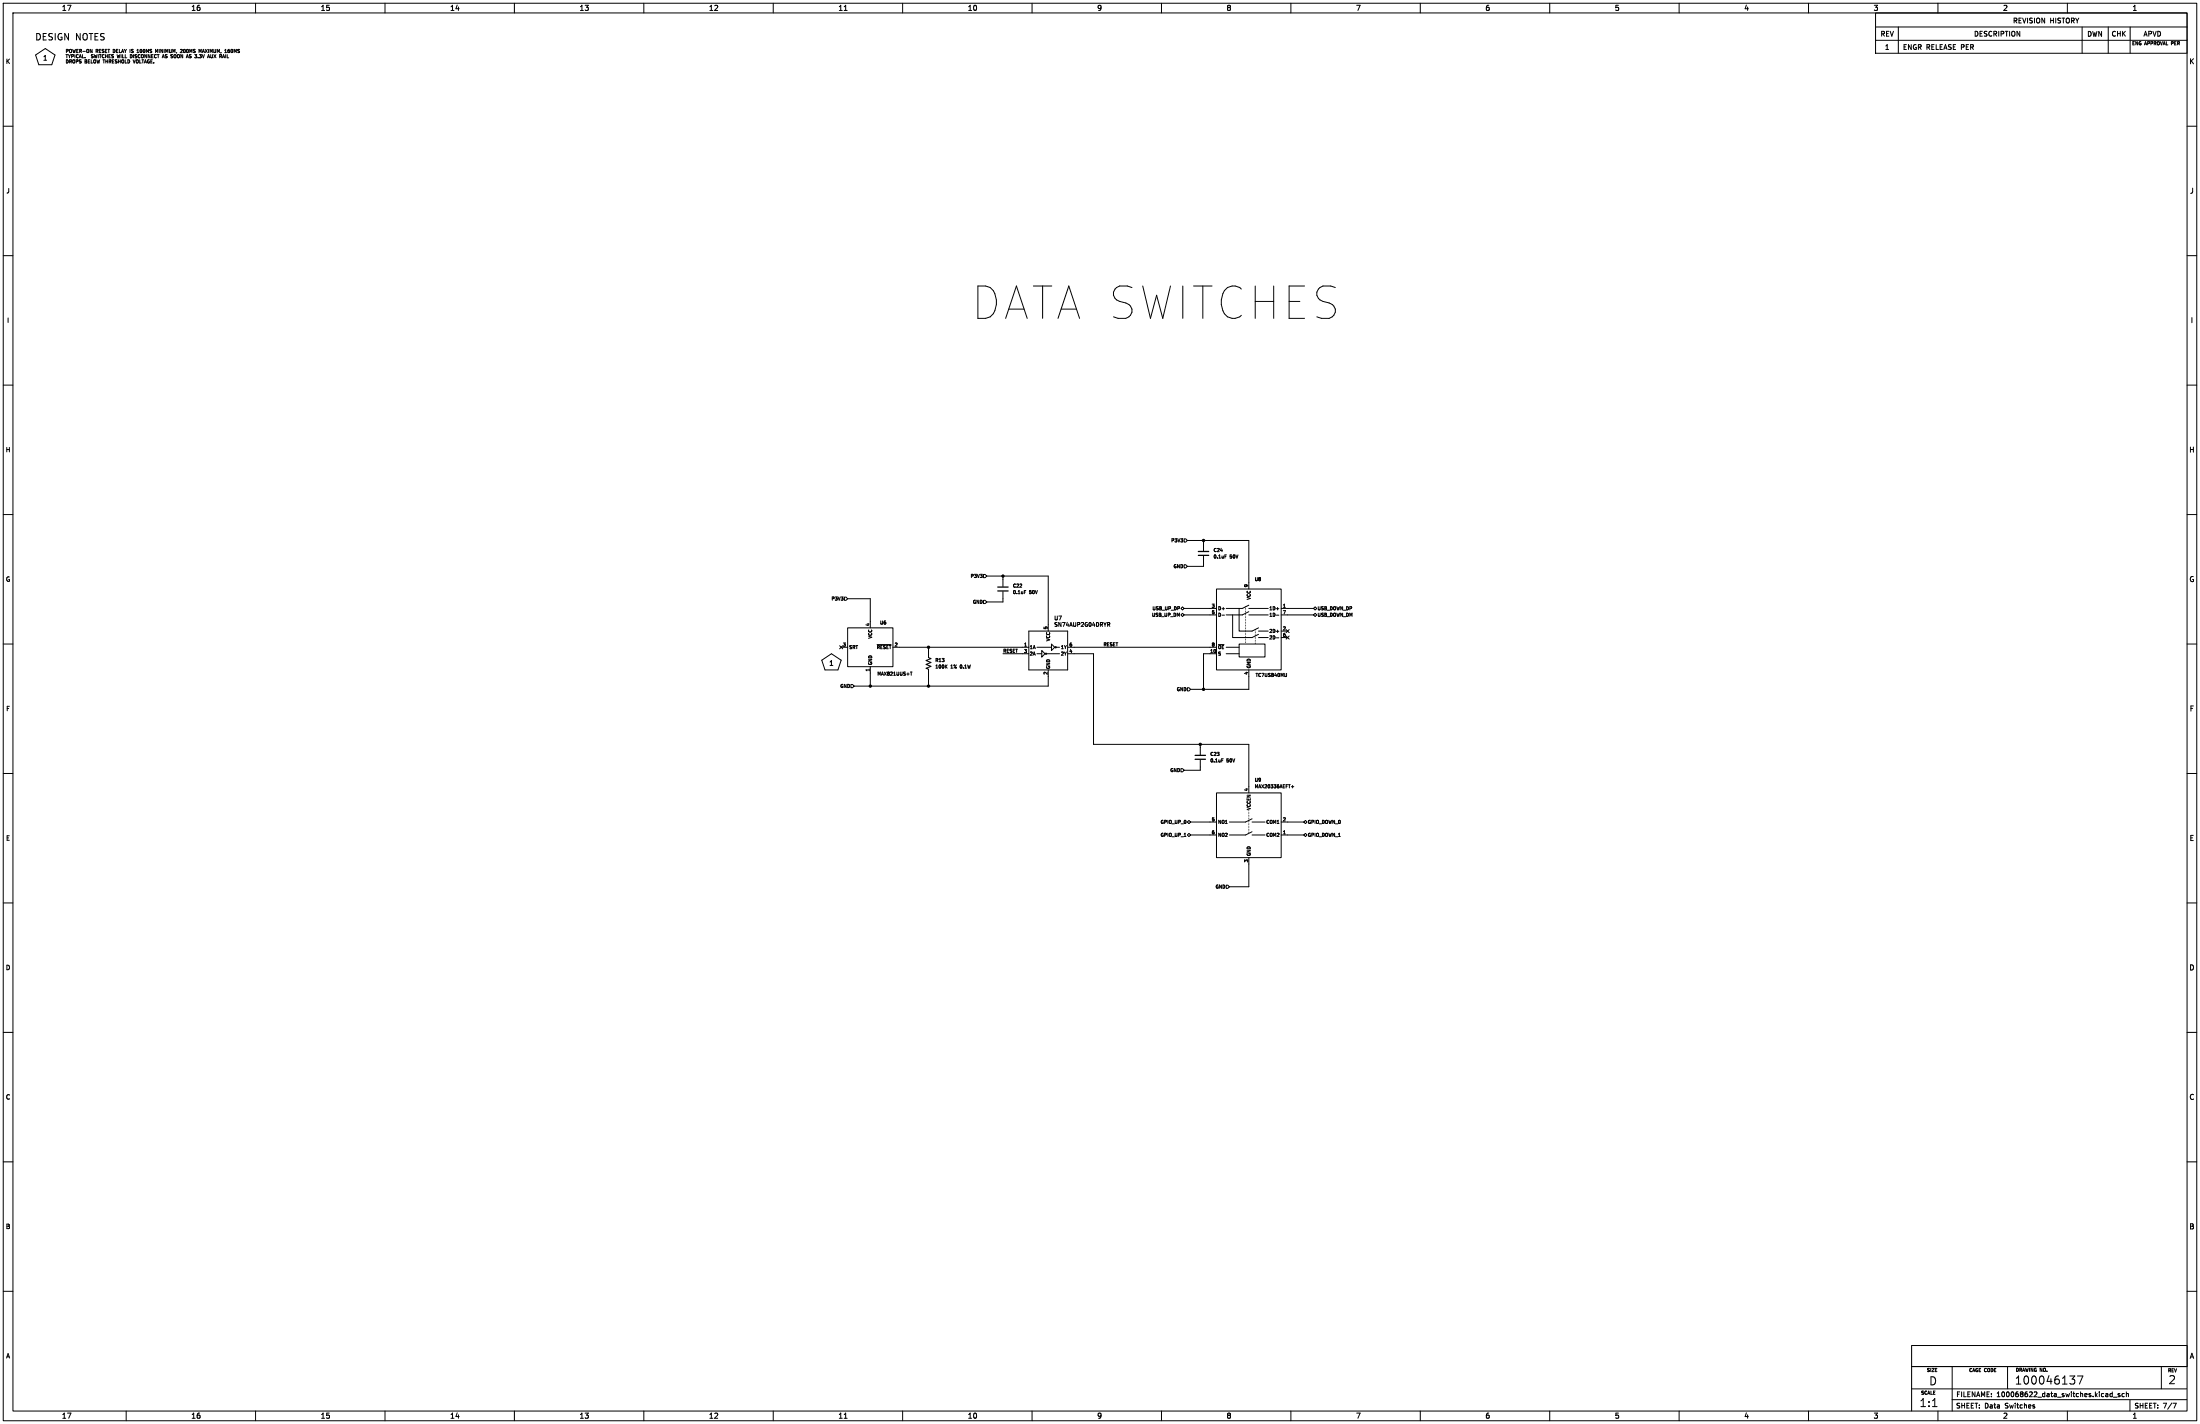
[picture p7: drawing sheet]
(kicad_sch
 (version 20231120)
 (generator "eeschema")
 (generator_version "8.0")
 (paper "D")
 (lib_symbols
  (symbol "1a_Misc:MAX20336AEFT+" (exclude_from_sim no) (in_bom yes) (on_board yes)
   (property "Reference" "U" (at 8.382 17.78 0) (effects (font (size 1.27 1.27))))
   (property "Value" "" (at 0 0 0) (effects (font (size 1.27 1.27)) (hide yes)))
   (property "Footprint" "1a_Misc:FC2QFN-6" (at 0.254 -26.416 0) (effects (font (size 1.27 1.27)) (hide yes)))
   (property "Datasheet" "https://www.analog.com/media/en/technical-documentation/data-sheets/MAX20336.pdf" (at 0 -32.258 0) (effects (font (size 1.27 1.27)) (hide yes)))
   (property "Description" "IC SWITCH DPSTX1 330MOHM 6WLP" (at 0 -30.226 0) (effects (font (size 1.27 1.27)) (hide yes)))
   (property "MPN" "MAX20336AEFT+" (at 11.938 -13.208 0) (effects (font (size 1.27 1.27))))
   (property "Manufacturer" "Analog Devices Inc./Maxim Integrated" (at 0 -27.94 0) (effects (font (size 1.27 1.27)) (hide yes)))
   (symbol "MAX20336AEFT+_0_1"
    (rectangle (start -12.7 13.97) (end 12.7 -11.43) (stroke (width 0) (type default)) (fill (type none)))
    (polyline (pts (xy -7.62 -2.54) (xy -1.27 -2.54)) (stroke (width 0) (type default)) (fill (type none)))
    (polyline (pts (xy -7.62 2.54) (xy -1.27 2.54)) (stroke (width 0) (type default)) (fill (type none)))
    (polyline (pts (xy -1.27 -2.54) (xy 1.27 -1.27)) (stroke (width 0) (type default)) (fill (type none)))
    (polyline (pts (xy -1.27 2.54) (xy 1.27 3.81)) (stroke (width 0) (type default)) (fill (type none)))
    (polyline (pts (xy 0 6.985) (xy 0 -1.905)) (stroke (width 0) (type dot)) (fill (type none)))
    (polyline (pts (xy 6.35 -2.54) (xy 1.27 -2.54)) (stroke (width 0) (type default)) (fill (type none)))
    (polyline (pts (xy 6.35 2.54) (xy 1.27 2.54)) (stroke (width 0) (type default)) (fill (type none))))
   (symbol "MAX20336AEFT+_1_1"
    (pin bidirectional line (at 15.24 -2.54 180) (length 2.54) (name "COM2" (effects (font (size 1.27 1.27)))) (number "1" (effects (font (size 1.27 1.27)))))
    (pin bidirectional line (at 15.24 2.54 180) (length 2.54) (name "COM1" (effects (font (size 1.27 1.27)))) (number "2" (effects (font (size 1.27 1.27)))))
    (pin power_in line (at 0 -13.97 90) (length 2.54) (name "GND" (effects (font (size 1.27 1.27)))) (number "3" (effects (font (size 1.27 1.27)))))
    (pin power_in line (at 0 16.51 270) (length 2.54) (name "VCCEN" (effects (font (size 1.27 1.27)))) (number "4" (effects (font (size 1.27 1.27)))))
    (pin bidirectional line (at -15.24 2.54 0) (length 2.54) (name "NO1" (effects (font (size 1.27 1.27)))) (number "5" (effects (font (size 1.27 1.27)))))
    (pin bidirectional line (at -15.24 -2.54 0) (length 2.54) (name "NO2" (effects (font (size 1.27 1.27)))) (number "6" (effects (font (size 1.27 1.27)))))))
  (symbol "1a_Misc:MAX821UUS+T" (exclude_from_sim no) (in_bom yes) (on_board yes)
   (property "Reference" "U" (at 5.08 9.906 0) (effects (font (size 1.27 1.27))))
   (property "Value" "" (at 0 -45.72 0) (effects (font (size 1.27 1.27)) (hide yes)))
   (property "Footprint" "1a_Misc:SOT-143 Maxim" (at 0 -45.72 0) (effects (font (size 1.27 1.27)) (hide yes)))
   (property "Datasheet" "https://www.analog.com/media/en/technical-documentation/data-sheets/max821-max822t.pdf" (at 0 -45.72 0) (effects (font (size 1.27 1.27)) (hide yes)))
   (property "Description" "IC SUPERVISOR 1 CHANNEL 2.78V S78OT143-4" (at 0 -45.72 0) (effects (font (size 1.27 1.27)) (hide yes)))
   (property "MPN" "MAX821UUS+T" (at 9.906 -9.398 0) (effects (font (size 1.27 1.27))))
   (property "Manufacturer" "Analog Devices Inc./Maxim Integrated" (at 0 -45.72 0) (effects (font (size 1.27 1.27)) (hide yes)))
   (symbol "MAX821UUS+T_0_1"
    (rectangle (start -8.89 7.62) (end 8.89 -7.62) (stroke (width 0) (type default)) (fill (type none))))
   (symbol "MAX821UUS+T_1_1"
    (pin power_in line (at 0 -10.16 90) (length 2.54) (name "GND" (effects (font (size 1.27 1.27)))) (number "1" (effects (font (size 1.27 1.27)))))
    (pin output line (at 11.43 0 180) (length 2.54) (name "~{RESET}" (effects (font (size 1.27 1.27)))) (number "2" (effects (font (size 1.27 1.27)))))
    (pin input line (at -11.43 0 0) (length 2.54) (name "SRT" (effects (font (size 1.27 1.27)))) (number "3" (effects (font (size 1.27 1.27)))))
    (pin power_in line (at 0 10.16 270) (length 2.54) (name "VCC" (effects (font (size 1.27 1.27)))) (number "4" (effects (font (size 1.27 1.27)))))))
  (symbol "1a_Misc:SN74AUP2G04DRYR"
   (pin_names
    (offset 0.254)) (exclude_from_sim no) (in_bom yes) (on_board yes)
   (property "Reference" "U" (at 4.572 9.652 0) (effects (font (size 1.524 1.524))))
   (property "Value" "SN74AUP2G04DRYR" (at 12.7 -9.398 0) (effects (font (size 1.524 1.524))))
   (property "Footprint" "1a_Misc:QFN-6_1.4x1mm_P0.5mm TI DRY6" (at -0.254 -25.908 0) (effects (font (size 1.27 1.27)
    (italic yes)) (hide yes)))
   (property "Datasheet" "https://www.ti.com/lit/ds/symlink/sn74aup3g04.pdf" (at 0 -23.622 0) (effects (font (size 1.27 1.27)
    (italic yes)) (hide yes)))
   (property "Description" "IC INVERTER 3CH 3-INP 8X2SON" (at 0.254 -33.782 0) (effects (font (size 1.27 1.27)) (hide yes)))
   (property "MPN" "SN74AUP3G04DQER" (at 0 -30.988 0) (effects (font (size 1.27 1.27)) (hide yes)))
   (property "Manufacturer" "Texas Instruments" (at 0 -28.448 0) (effects (font (size 1.27 1.27)) (hide yes)))
   (symbol "SN74AUP2G04DRYR_0_1"
    (polyline (pts (xy -7.62 -7.62) (xy 7.62 -7.62)) (stroke (width 0.127) (type default)) (fill (type none)))
    (polyline (pts (xy -7.62 7.62) (xy -7.62 -7.62)) (stroke (width 0.127) (type default)) (fill (type none)))
    (polyline (pts (xy 7.62 -7.62) (xy 7.62 7.62)) (stroke (width 0.127) (type default)) (fill (type none)))
    (polyline (pts (xy 7.62 7.62) (xy -7.62 7.62)) (stroke (width 0.127) (type default)) (fill (type none)))
    (pin input line (at -10.16 1.27 0) (length 2.54) (name "1A" (effects (font (size 1.27 1.27)))) (number "1" (effects (font (size 1.27 1.27)))))
    (pin power_in line (at 0 -10.16 90) (length 2.54) (name "GND" (effects (font (size 1.27 1.27)))) (number "2" (effects (font (size 1.27 1.27)))))
    (pin input line (at -10.16 -1.27 0) (length 2.54) (name "2A" (effects (font (size 1.27 1.27)))) (number "3" (effects (font (size 1.27 1.27)))))
    (pin output line (at 10.16 -1.27 180) (length 2.54) (name "2Y" (effects (font (size 1.27 1.27)))) (number "4" (effects (font (size 1.27 1.27)))))
    (pin power_in line (at 0 10.16 270) (length 2.54) (name "VCC" (effects (font (size 1.27 1.27)))) (number "5" (effects (font (size 1.27 1.27)))))
    (pin output line (at 10.16 1.27 180) (length 2.54) (name "1Y" (effects (font (size 1.27 1.27)))) (number "6" (effects (font (size 1.27 1.27))))))
   (symbol "SN74AUP2G04DRYR_1_1"
    (circle (center -0.889 -1.27) (radius 0.254) (stroke (width 0) (type default)) (fill (type none)))
    (polyline (pts (xy -4.445 -1.27) (xy -2.54 -1.27)) (stroke (width 0) (type default)) (fill (type none)))
    (polyline (pts (xy 1.27 1.27) (xy -4.445 1.27)) (stroke (width 0) (type default)) (fill (type none)))
    (polyline (pts (xy 4.445 -1.27) (xy -0.635 -1.27)) (stroke (width 0) (type default)) (fill (type none)))
    (polyline (pts (xy 4.445 1.27) (xy 3.175 1.27)) (stroke (width 0) (type default)) (fill (type none)))
    (polyline (pts (xy -2.54 -2.54) (xy -1.27 -1.27) (xy -2.54 0) (xy -2.54 -2.54)) (stroke (width 0) (type default)) (fill (type none)))
    (polyline (pts (xy 1.27 0) (xy 2.54 1.27) (xy 1.27 2.54) (xy 1.27 0)) (stroke (width 0) (type default)) (fill (type none)))
    (circle (center 2.921 1.27) (radius 0.254) (stroke (width 0) (type default)) (fill (type none)))))
  (symbol "1a_Misc:TC7USB40MU" (exclude_from_sim no) (in_bom yes) (on_board yes)
   (property "Reference" "U" (at 4.064 17.78 0) (effects (font (size 1.27 1.27))))
   (property "Value" "" (at 0 0 0) (effects (font (size 1.27 1.27)) (hide yes)))
   (property "Footprint" "1a_Misc:Toshiba UQFN-10_1.4x1.8mm_P0.4mm" (at 0 -37.592 0) (effects (font (size 1.27 1.27)) (hide yes)))
   (property "Datasheet" "https://toshiba.semicon-storage.com/info/docget.jsp?did=13632&prodName=TC7USB40MU" (at -0.254 -33.02 0) (effects (font (size 1.27 1.27)) (hide yes)))
   (property "Description" "IC USB SWITCH SPDT DUAL 10UQFN" (at -0.254 -30.734 0) (effects (font (size 1.27 1.27)) (hide yes)))
   (property "MPN" "TC7USB40MU" (at 8.89 -17.272 0) (effects (font (size 1.27 1.27))))
   (property "Manufacturer" "Toshiba Semiconductor and Storage" (at 0.254 -35.306 0) (effects (font (size 1.27 1.27)) (hide yes)))
   (symbol "TC7USB40MU_0_1"
    (rectangle (start -12.7 16.51) (end 12.7 -15.24) (stroke (width 0) (type default)) (fill (type none)))
    (rectangle (start -3.81 -5.08) (end 6.35 -10.16) (stroke (width 0) (type default)) (fill (type none)))
    (polyline (pts (xy -8.89 -8.89) (xy -3.81 -8.89)) (stroke (width 0) (type default)) (fill (type none)))
    (polyline (pts (xy -8.89 -6.35) (xy -3.81 -6.35)) (stroke (width 0) (type default)) (fill (type none)))
    (polyline (pts (xy -8.89 6.35) (xy -2.54 6.35)) (stroke (width 0) (type default)) (fill (type none)))
    (polyline (pts (xy -8.89 8.89) (xy -2.54 8.89)) (stroke (width 0) (type default)) (fill (type none)))
    (polyline (pts (xy -2.54 6.35) (xy 0 7.62)) (stroke (width 0) (type default)) (fill (type none)))
    (polyline (pts (xy -2.54 8.89) (xy 0 10.16)) (stroke (width 0) (type default)) (fill (type none)))
    (polyline (pts (xy -1.27 9.525) (xy -1.27 -5.08)) (stroke (width 0) (type dot)) (fill (type none)))
    (polyline (pts (xy 1.27 -2.54) (xy 3.81 -1.27)) (stroke (width 0) (type default)) (fill (type none)))
    (polyline (pts (xy 1.27 0) (xy 3.81 1.27)) (stroke (width 0) (type default)) (fill (type none)))
    (polyline (pts (xy 2.54 0.635) (xy 2.54 -5.08)) (stroke (width 0) (type dot)) (fill (type none)))
    (polyline (pts (xy 7.62 -2.54) (xy 3.81 -2.54)) (stroke (width 0) (type default)) (fill (type none)))
    (polyline (pts (xy 7.62 0) (xy 3.81 0)) (stroke (width 0) (type default)) (fill (type none)))
    (polyline (pts (xy 7.62 6.35) (xy 0 6.35)) (stroke (width 0) (type default)) (fill (type none)))
    (polyline (pts (xy 7.62 8.89) (xy 0 8.89)) (stroke (width 0) (type default)) (fill (type none)))
    (polyline (pts (xy -6.35 6.35) (xy -6.35 -2.54) (xy 1.27 -2.54)) (stroke (width 0) (type default)) (fill (type none)))
    (polyline (pts (xy -3.81 8.89) (xy -3.81 0) (xy 1.27 0)) (stroke (width 0) (type default)) (fill (type none))))
   (symbol "TC7USB40MU_1_1"
    (pin bidirectional line (at 15.24 8.89 180) (length 2.54) (name "1D+" (effects (font (size 1.27 1.27)))) (number "1" (effects (font (size 1.27 1.27)))))
    (pin input line (at -15.24 -8.89 0) (length 2.54) (name "S" (effects (font (size 1.27 1.27)))) (number "10" (effects (font (size 1.27 1.27)))))
    (pin bidirectional line (at 15.24 0 180) (length 2.54) (name "2D+" (effects (font (size 1.27 1.27)))) (number "2" (effects (font (size 1.27 1.27)))))
    (pin bidirectional line (at -15.24 8.89 0) (length 2.54) (name "D+" (effects (font (size 1.27 1.27)))) (number "3" (effects (font (size 1.27 1.27)))))
    (pin power_in line (at 0 -17.78 90) (length 2.54) (name "GND" (effects (font (size 1.27 1.27)))) (number "4" (effects (font (size 1.27 1.27)))))
    (pin bidirectional line (at -15.24 6.35 0) (length 2.54) (name "D-" (effects (font (size 1.27 1.27)))) (number "5" (effects (font (size 1.27 1.27)))))
    (pin bidirectional line (at 15.24 -2.54 180) (length 2.54) (name "2D-" (effects (font (size 1.27 1.27)))) (number "6" (effects (font (size 1.27 1.27)))))
    (pin bidirectional line (at 15.24 6.35 180) (length 2.54) (name "1D-" (effects (font (size 1.27 1.27)))) (number "7" (effects (font (size 1.27 1.27)))))
    (pin input line (at -15.24 -6.35 0) (length 2.54) (name "~{OE}" (effects (font (size 1.27 1.27)))) (number "8" (effects (font (size 1.27 1.27)))))
    (pin power_in line (at 0 19.05 270) (length 2.54) (name "VCC" (effects (font (size 1.27 1.27)))) (number "9" (effects (font (size 1.27 1.27)))))))
  (symbol "1a_Murata_Capacitors:GCM155R71H104ME02D"
   (pin_numbers hide)
   (pin_names
    (offset 0.254)) (exclude_from_sim no) (in_bom yes) (on_board yes)
   (property "Reference" "C" (at 0.635 2.54 0) (effects (font (size 1.27 1.27)) (justify left)))
   (property "Value" "0.1uF 50V" (at 0.635 -2.54 0) (effects (font (size 1.27 1.27)) (justify left)))
   (property "Footprint" "Capacitor_SMD:C_0402_1005Metric" (at 1.27 -6.35 0) (effects (font (size 1.27 1.27)) (hide yes)))
   (property "Datasheet" "https://search.murata.co.jp/Ceramy/image/img/A01X/G101/ENG/GCM155R71H104ME02-01.pdf" (at 0 -8.89 0) (effects (font (size 1.27 1.27)) (hide yes)))
   (property "Description" "CAP CER 0.1UF 50V X7R 0402" (at 0 -15.494 0) (effects (font (size 1.27 1.27)) (hide yes)))
   (property "Manufacturer" "Murata Electronics" (at 0 -11.176 0) (effects (font (size 1.27 1.27)) (hide yes)))
   (property "MPN" "GCM155R71H104ME02D" (at -0.254 -13.208 0) (effects (font (size 1.27 1.27)) (hide yes)))
   (symbol "GCM155R71H104ME02D_0_1"
    (polyline (pts (xy -2.032 -0.762) (xy 2.032 -0.762)) (stroke (width 0.508) (type default)) (fill (type none)))
    (polyline (pts (xy -2.032 0.762) (xy 2.032 0.762)) (stroke (width 0.508) (type default)) (fill (type none))))
   (symbol "GCM155R71H104ME02D_1_1"
    (pin passive line (at 0 3.81 270) (length 2.794) (name "~" (effects (font (size 1.27 1.27)))) (number "1" (effects (font (size 1.27 1.27)))))
    (pin passive line (at 0 -3.81 90) (length 2.794) (name "~" (effects (font (size 1.27 1.27)))) (number "2" (effects (font (size 1.27 1.27)))))))
  (symbol "1a_Panasonic_Resistors:ERJ-2RKF1003X"
   (pin_numbers hide)
   (pin_names
    (offset 0)) (exclude_from_sim no) (in_bom yes) (on_board yes)
   (property "Reference" "R" (at 2.54 0 90) (effects (font (size 1.27 1.27))))
   (property "Value" "100K 1% 0.1W" (at -2.54 0 90) (effects (font (size 1.27 1.27))))
   (property "Footprint" "Resistor_SMD:R_0402_1005Metric" (at 5.08 0 90) (effects (font (size 1.27 1.27)) (hide yes)))
   (property "Datasheet" "https://industrial.panasonic.com/cdbs/www-data/pdf/RDA0000/AOA0000C304.pdf" (at 0 -7.62 0) (effects (font (size 1.27 1.27)) (hide yes)))
   (property "Description" "RES SMD 100K OHM 1% 1/10W 0402" (at 0 0 0) (effects (font (size 1.27 1.27)) (hide yes)))
   (property "MPN" "ERJ-2RKF1003X" (at 0 0 0) (effects (font (size 1.27 1.27)) (hide yes)))
   (property "Manufacturer" "Panasonic Electronic Components" (at 0 0 0) (effects (font (size 1.27 1.27)) (hide yes)))
   (symbol "ERJ-2RKF1003X_0_1"
    (polyline (pts (xy 0 -2.286) (xy 0 -2.54)) (stroke (width 0) (type default)) (fill (type none)))
    (polyline (pts (xy 0 2.286) (xy 0 2.54)) (stroke (width 0) (type default)) (fill (type none)))
    (polyline (pts (xy 0 -0.762) (xy 1.016 -1.143) (xy 0 -1.524) (xy -1.016 -1.905) (xy 0 -2.286)) (stroke (width 0) (type default)) (fill (type none)))
    (polyline (pts (xy 0 0.762) (xy 1.016 0.381) (xy 0 0) (xy -1.016 -0.381) (xy 0 -0.762)) (stroke (width 0) (type default)) (fill (type none)))
    (polyline (pts (xy 0 2.286) (xy 1.016 1.905) (xy 0 1.524) (xy -1.016 1.143) (xy 0 0.762)) (stroke (width 0) (type default)) (fill (type none))))
   (symbol "ERJ-2RKF1003X_1_1"
    (pin passive line (at 0 3.81 270) (length 1.27) (name "~" (effects (font (size 1.27 1.27)))) (number "1" (effects (font (size 1.27 1.27)))))
    (pin passive line (at 0 -3.81 90) (length 1.27) (name "~" (effects (font (size 1.27 1.27)))) (number "2" (effects (font (size 1.27 1.27))))))))
 (junction
  (at 364.49 254)
  (diameter 0)
  (color 0 0 0 0))
 (junction
  (at 364.49 269.24)
  (diameter 0)
  (color 0 0 0 0))
 (junction
  (at 472.44 270.51)
  (diameter 0)
  (color 0 0 0 0))
 (junction
  (at 341.63 269.24)
  (diameter 0)
  (color 0 0 0 0))
 (junction
  (at 471.17 292.1)
  (diameter 0)
  (color 0 0 0 0))
 (junction
  (at 393.7 226.06)
  (diameter 0)
  (color 0 0 0 0))
 (junction
  (at 472.44 212.09)
  (diameter 0)
  (color 0 0 0 0))
 (no_connect
  (at 505.46 247.65))
 (no_connect
  (at 505.46 250.19))
 (no_connect
  (at 330.2 254))
 (wire
  (pts (xy 472.44 256.54) (xy 472.44 270.51))
  (stroke (width 0) (type default)))
 (wire
  (pts (xy 505.46 322.58) (xy 511.81 322.58))
  (stroke (width 0) (type default)))
 (wire
  (pts (xy 421.64 254) (xy 474.98 254))
  (stroke (width 0) (type default)))
 (wire
  (pts (xy 411.48 226.06) (xy 393.7 226.06))
  (stroke (width 0) (type default)))
 (wire
  (pts (xy 429.26 292.1) (xy 471.17 292.1))
  (stroke (width 0) (type default)))
 (wire
  (pts (xy 467.36 327.66) (xy 474.98 327.66))
  (stroke (width 0) (type default)))
 (wire
  (pts (xy 364.49 254) (xy 364.49 256.54))
  (stroke (width 0) (type default)))
 (wire
  (pts (xy 490.22 347.98) (xy 482.6 347.98))
  (stroke (width 0) (type default)))
 (wire
  (pts (xy 464.82 241.3) (xy 474.98 241.3))
  (stroke (width 0) (type default)))
 (wire
  (pts (xy 364.49 269.24) (xy 341.63 269.24))
  (stroke (width 0) (type default)))
 (wire
  (pts (xy 393.7 226.06) (xy 393.7 227.33))
  (stroke (width 0) (type default)))
 (wire
  (pts (xy 471.17 302.26) (xy 464.82 302.26))
  (stroke (width 0) (type default)))
 (wire
  (pts (xy 471.17 292.1) (xy 471.17 293.37))
  (stroke (width 0) (type default)))
 (polyline
  (pts (xy 328.93 262.89) (xy 330.2 259.08))
  (stroke (width 0) (type default)))
 (polyline
  (pts (xy 17.78 19.05) (xy 13.97 21.59))
  (stroke (width 0) (type default)))
 (wire
  (pts (xy 505.46 327.66) (xy 511.81 327.66))
  (stroke (width 0) (type default)))
 (wire
  (pts (xy 393.7 236.22) (xy 387.35 236.22))
  (stroke (width 0) (type default)))
 (wire
  (pts (xy 472.44 212.09) (xy 472.44 213.36))
  (stroke (width 0) (type default)))
 (wire
  (pts (xy 421.64 256.54) (xy 429.26 256.54))
  (stroke (width 0) (type default)))
 (wire
  (pts (xy 467.36 322.58) (xy 474.98 322.58))
  (stroke (width 0) (type default)))
 (polyline
  (pts (xy 15.24 25.4) (xy 20.32 25.4))
  (stroke (width 0) (type default)))
 (wire
  (pts (xy 490.22 292.1) (xy 471.17 292.1))
  (stroke (width 0) (type default)))
 (polyline
  (pts (xy 323.85 262.89) (xy 328.93 262.89))
  (stroke (width 0) (type default)))
 (wire
  (pts (xy 341.63 269.24) (xy 341.63 264.16))
  (stroke (width 0) (type default)))
 (wire
  (pts (xy 490.22 308.61) (xy 490.22 292.1))
  (stroke (width 0) (type default)))
 (wire
  (pts (xy 490.22 270.51) (xy 490.22 265.43))
  (stroke (width 0) (type default)))
 (wire
  (pts (xy 411.48 245.11) (xy 411.48 226.06))
  (stroke (width 0) (type default)))
 (wire
  (pts (xy 411.48 265.43) (xy 411.48 269.24))
  (stroke (width 0) (type default)))
 (wire
  (pts (xy 467.36 270.51) (xy 472.44 270.51))
  (stroke (width 0) (type default)))
 (wire
  (pts (xy 515.62 241.3) (xy 505.46 241.3))
  (stroke (width 0) (type default)))
 (wire
  (pts (xy 353.06 254) (xy 364.49 254))
  (stroke (width 0) (type default)))
 (wire
  (pts (xy 490.22 212.09) (xy 490.22 228.6))
  (stroke (width 0) (type default)))
 (polyline
  (pts (xy 322.58 259.08) (xy 323.85 262.89))
  (stroke (width 0) (type default)))
 (wire
  (pts (xy 393.7 256.54) (xy 401.32 256.54))
  (stroke (width 0) (type default)))
 (polyline
  (pts (xy 13.97 21.59) (xy 15.24 25.4))
  (stroke (width 0) (type default)))
 (wire
  (pts (xy 341.63 234.95) (xy 341.63 243.84))
  (stroke (width 0) (type default)))
 (wire
  (pts (xy 472.44 270.51) (xy 490.22 270.51))
  (stroke (width 0) (type default)))
 (wire
  (pts (xy 364.49 254) (xy 401.32 254))
  (stroke (width 0) (type default)))
 (wire
  (pts (xy 472.44 220.98) (xy 472.44 222.25))
  (stroke (width 0) (type default)))
 (wire
  (pts (xy 472.44 222.25) (xy 466.09 222.25))
  (stroke (width 0) (type default)))
 (polyline
  (pts (xy 17.78 19.05) (xy 21.59 21.59))
  (stroke (width 0) (type default)))
 (wire
  (pts (xy 393.7 234.95) (xy 393.7 236.22))
  (stroke (width 0) (type default)))
 (wire
  (pts (xy 387.35 226.06) (xy 393.7 226.06))
  (stroke (width 0) (type default)))
 (wire
  (pts (xy 429.26 256.54) (xy 429.26 292.1))
  (stroke (width 0) (type default)))
 (polyline
  (pts (xy 20.32 25.4) (xy 21.59 21.59))
  (stroke (width 0) (type default)))
 (wire
  (pts (xy 472.44 212.09) (xy 490.22 212.09))
  (stroke (width 0) (type default)))
 (wire
  (pts (xy 471.17 300.99) (xy 471.17 302.26))
  (stroke (width 0) (type default)))
 (wire
  (pts (xy 490.22 339.09) (xy 490.22 347.98))
  (stroke (width 0) (type default)))
 (wire
  (pts (xy 464.82 238.76) (xy 474.98 238.76))
  (stroke (width 0) (type default)))
 (wire
  (pts (xy 474.98 256.54) (xy 472.44 256.54))
  (stroke (width 0) (type default)))
 (wire
  (pts (xy 335.28 269.24) (xy 341.63 269.24))
  (stroke (width 0) (type default)))
 (wire
  (pts (xy 411.48 269.24) (xy 364.49 269.24))
  (stroke (width 0) (type default)))
 (wire
  (pts (xy 332.74 234.95) (xy 341.63 234.95))
  (stroke (width 0) (type default)))
 (wire
  (pts (xy 466.09 212.09) (xy 472.44 212.09))
  (stroke (width 0) (type default)))
 (polyline
  (pts (xy 326.39 256.54) (xy 330.2 259.08))
  (stroke (width 0) (type default)))
 (wire
  (pts (xy 515.62 238.76) (xy 505.46 238.76))
  (stroke (width 0) (type default)))
 (polyline
  (pts (xy 326.39 256.54) (xy 322.58 259.08))
  (stroke (width 0) (type default)))
 (wire
  (pts (xy 364.49 264.16) (xy 364.49 269.24))
  (stroke (width 0) (type default)))
 (text "DESIGN NOTES"
  (exclude_from_sim no)
  (at 13.716 16.256 0)
  (effects (font (size 2.54 2.54)) (justify left bottom)))
 (text "DATA SWITCHES"
  (exclude_from_sim no)
  (at 380.746 126.746 0)
  (effects (font (size 12.7 12.7)) (justify left bottom)))
 (text "1"
  (exclude_from_sim no)
  (at 325.374 261.62 0)
  (effects (font (size 1.905 1.905)) (justify left bottom)))
 (text "1"
  (exclude_from_sim no)
  (at 16.764 24.13 0)
  (effects (font (size 1.905 1.905)) (justify left bottom)))
 (text "POWER-ON RESET DELAY IS 100MS MINIMUM, 200MS MAXIMUM, 160MS\nTYPICAL.  SWITCHES WILL DISCONNECT AS SOON AS 3.3V AUX RAIL\nDROPS BELOW THRESHOLD VOLTAGE."
  (exclude_from_sim no)
  (at 25.654 25.146 0)
  (effects (font (size 1.27 1.27)) (justify left bottom)))
 (label "RESET"
  (at 433.07 254 0)
  (fields_autoplaced yes)
  (effects (font (size 1.27 1.27)) (justify left bottom)))
 (label "RESET"
  (at 393.7 256.54 0)
  (fields_autoplaced yes)
  (effects (font (size 1.27 1.27)) (justify left bottom)))
 (hierarchical_label "GPIO_DOWN_1"
  (shape bidirectional)
  (at 511.81 327.66 0)
  (fields_autoplaced yes)
  (effects (font (size 1.27 1.27)) (justify left)))
 (hierarchical_label "GND"
  (shape input)
  (at 387.35 236.22 180)
  (fields_autoplaced yes)
  (effects (font (size 1.27 1.27)) (justify right)))
 (hierarchical_label "GPIO_UP_1"
  (shape bidirectional)
  (at 467.36 327.66 180)
  (fields_autoplaced yes)
  (effects (font (size 1.27 1.27)) (justify right)))
 (hierarchical_label "GPIO_UP_0"
  (shape bidirectional)
  (at 467.36 322.58 180)
  (fields_autoplaced yes)
  (effects (font (size 1.27 1.27)) (justify right)))
 (hierarchical_label "GND"
  (shape input)
  (at 335.28 269.24 180)
  (fields_autoplaced yes)
  (effects (font (size 1.27 1.27)) (justify right)))
 (hierarchical_label "GND"
  (shape input)
  (at 464.82 302.26 180)
  (fields_autoplaced yes)
  (effects (font (size 1.27 1.27)) (justify right)))
 (hierarchical_label "GND"
  (shape input)
  (at 466.09 222.25 180)
  (fields_autoplaced yes)
  (effects (font (size 1.27 1.27)) (justify right)))
 (hierarchical_label "USB_DOWN_DP"
  (shape bidirectional)
  (at 515.62 238.76 0)
  (fields_autoplaced yes)
  (effects (font (size 1.27 1.27)) (justify left)))
 (hierarchical_label "USB_DOWN_DM"
  (shape bidirectional)
  (at 515.62 241.3 0)
  (fields_autoplaced yes)
  (effects (font (size 1.27 1.27)) (justify left)))
 (hierarchical_label "USB_UP_DM"
  (shape bidirectional)
  (at 464.82 241.3 180)
  (fields_autoplaced yes)
  (effects (font (size 1.27 1.27)) (justify right)))
 (hierarchical_label "GND"
  (shape input)
  (at 482.6 347.98 180)
  (fields_autoplaced yes)
  (effects (font (size 1.27 1.27)) (justify right)))
 (hierarchical_label "GPIO_DOWN_0"
  (shape bidirectional)
  (at 511.81 322.58 0)
  (fields_autoplaced yes)
  (effects (font (size 1.27 1.27)) (justify left)))
 (hierarchical_label "P3V3"
  (shape input)
  (at 466.09 212.09 180)
  (fields_autoplaced yes)
  (effects (font (size 1.27 1.27)) (justify right)))
 (hierarchical_label "P3V3"
  (shape input)
  (at 332.74 234.95 180)
  (fields_autoplaced yes)
  (effects (font (size 1.27 1.27)) (justify right)))
 (hierarchical_label "GND"
  (shape input)
  (at 467.36 270.51 180)
  (fields_autoplaced yes)
  (effects (font (size 1.27 1.27)) (justify right)))
 (hierarchical_label "P3V3"
  (shape input)
  (at 387.35 226.06 180)
  (fields_autoplaced yes)
  (effects (font (size 1.27 1.27)) (justify right)))
 (hierarchical_label "USB_UP_DP"
  (shape bidirectional)
  (at 464.82 238.76 180)
  (fields_autoplaced yes)
  (effects (font (size 1.27 1.27)) (justify right)))
 (symbol
  (lib_id "1a_Misc:MAX821UUS+T")
  (at 341.63 254 0)
  (unit 1)
  (exclude_from_sim no)
  (in_bom yes)
  (on_board yes)
  (dnp no)
  (property "Reference" "U6" (at 346.71 244.348 0) (effects (font (size 1.27 1.27))))
  (property "Value" "~" (at 341.63 299.72 0) (effects (font (size 1.27 1.27)) (hide yes)))
  (property "Footprint" "1a_Misc:SOT-143 Maxim" (at 341.63 299.72 0) (effects (font (size 1.27 1.27)) (hide yes)))
  (property "Datasheet" "https://www.analog.com/media/en/technical-documentation/data-sheets/max821-max822t.pdf" (at 341.63 299.72 0) (effects (font (size 1.27 1.27)) (hide yes)))
  (property "Description" "IC SUPERVISOR 1 CHANNEL 2.78V S78OT143-4" (at 341.63 299.72 0) (effects (font (size 1.27 1.27)) (hide yes)))
  (property "MPN" "MAX821UUS+T" (at 351.282 264.414 0) (effects (font (size 1.27 1.27))))
  (property "Manufacturer" "Analog Devices Inc./Maxim Integrated" (at 341.63 299.72 0) (effects (font (size 1.27 1.27)) (hide yes)))
  (pin "2")
  (pin "4")
  (pin "3")
  (pin "1"))
 (symbol
  (lib_id "1a_Panasonic_Resistors:ERJ-2RKF1003X")
  (at 364.49 260.35 0)
  (unit 1)
  (exclude_from_sim no)
  (in_bom yes)
  (on_board yes)
  (dnp no)
  (fields_autoplaced yes)
  (property "Reference" "R13" (at 367.03 259.0799 0) (effects (font (size 1.27 1.27)) (justify left)))
  (property "Value" "100K 1% 0.1W" (at 367.03 261.6199 0) (effects (font (size 1.27 1.27)) (justify left)))
  (property "Footprint" "Resistor_SMD:R_0402_1005Metric" (at 369.57 260.35 90) (effects (font (size 1.27 1.27)) (hide yes)))
  (property "Datasheet" "https://industrial.panasonic.com/cdbs/www-data/pdf/RDA0000/AOA0000C304.pdf" (at 364.49 267.97 0) (effects (font (size 1.27 1.27)) (hide yes)))
  (property "Description" "RES SMD 100K OHM 1% 1/10W 0402" (at 364.49 260.35 0) (effects (font (size 1.27 1.27)) (hide yes)))
  (property "Manufacturer" "Panasonic Electronic Components" (at 364.49 260.35 0) (effects (font (size 1.27 1.27)) (hide yes)))
  (property "MPN" "ERJ-2RKF1003X" (at 364.49 260.35 0) (effects (font (size 1.27 1.27)) (hide yes)))
  (pin "2")
  (pin "1"))
 (symbol
  (lib_id "1a_Misc:MAX20336AEFT+")
  (at 490.22 325.12 0)
  (unit 1)
  (exclude_from_sim no)
  (in_bom yes)
  (on_board yes)
  (dnp no)
  (fields_autoplaced yes)
  (property "Reference" "U9" (at 492.4141 306.07 0) (effects (font (size 1.27 1.27)) (justify left)))
  (property "Value" "~" (at 490.22 325.12 0) (effects (font (size 1.27 1.27)) (hide yes)))
  (property "Footprint" "1a_Misc:FC2QFN-6" (at 490.474 351.536 0) (effects (font (size 1.27 1.27)) (hide yes)))
  (property "Datasheet" "https://www.analog.com/media/en/technical-documentation/data-sheets/MAX20336.pdf" (at 490.22 357.378 0) (effects (font (size 1.27 1.27)) (hide yes)))
  (property "Description" "IC SWITCH DPSTX1 330MOHM 6WLP" (at 490.22 355.346 0) (effects (font (size 1.27 1.27)) (hide yes)))
  (property "MPN" "MAX20336AEFT+" (at 492.4141 308.61 0) (effects (font (size 1.27 1.27)) (justify left)))
  (property "Manufacturer" "Analog Devices Inc./Maxim Integrated" (at 490.22 353.06 0) (effects (font (size 1.27 1.27)) (hide yes)))
  (pin "5")
  (pin "1")
  (pin "4")
  (pin "6")
  (pin "2")
  (pin "3"))
 (symbol
  (lib_id "1a_Misc:TC7USB40MU")
  (at 490.22 247.65 0)
  (unit 1)
  (exclude_from_sim no)
  (in_bom yes)
  (on_board yes)
  (dnp no)
  (fields_autoplaced yes)
  (property "Reference" "U8" (at 492.4141 227.33 0) (effects (font (size 1.27 1.27)) (justify left)))
  (property "Value" "~" (at 492.4141 229.87 0) (effects (font (size 1.27 1.27)) (justify left)))
  (property "Footprint" "1a_Misc:Toshiba UQFN-10_1.4x1.8mm_P0.4mm" (at 490.22 247.65 0) (effects (font (size 1.27 1.27)) (hide yes)))
  (property "Datasheet" "https://toshiba.semicon-storage.com/info/docget.jsp?did=13632&prodName=TC7USB40MU" (at 490.22 247.65 0) (effects (font (size 1.27 1.27)) (hide yes)))
  (property "Description" "IC USB SWITCH SPDT DUAL 10UQFN" (at 490.22 247.65 0) (effects (font (size 1.27 1.27)) (hide yes)))
  (property "MPN" "TC7USB40MU" (at 499.11 264.922 0) (effects (font (size 1.27 1.27))))
  (property "Manufacturer" "Toshiba Semiconductor and Storage" (at 490.474 282.956 0) (effects (font (size 1.27 1.27)) (hide yes)))
  (pin "2")
  (pin "4")
  (pin "6")
  (pin "7")
  (pin "10")
  (pin "8")
  (pin "3")
  (pin "1")
  (pin "5")
  (pin "9"))
 (symbol
  (lib_id "1a_Murata_Capacitors:GCM155R71H104ME02D")
  (at 472.44 217.17 0)
  (unit 1)
  (exclude_from_sim no)
  (in_bom yes)
  (on_board yes)
  (dnp no)
  (fields_autoplaced yes)
  (property "Reference" "C24" (at 476.25 215.8999 0) (effects (font (size 1.27 1.27)) (justify left)))
  (property "Value" "0.1uF 50V" (at 476.25 218.4399 0) (effects (font (size 1.27 1.27)) (justify left)))
  (property "Footprint" "Capacitor_SMD:C_0402_1005Metric" (at 473.71 223.52 0) (effects (font (size 1.27 1.27)) (hide yes)))
  (property "Datasheet" "https://search.murata.co.jp/Ceramy/image/img/A01X/G101/ENG/GCM155R71H104ME02-01.pdf" (at 472.44 226.06 0) (effects (font (size 1.27 1.27)) (hide yes)))
  (property "Description" "CAP CER 0.1UF 50V X7R 0402" (at 472.44 232.664 0) (effects (font (size 1.27 1.27)) (hide yes)))
  (property "Manufacturer" "Murata Electronics" (at 472.44 228.346 0) (effects (font (size 1.27 1.27)) (hide yes)))
  (property "MPN" "GCM155R71H104ME02D" (at 472.186 230.378 0) (effects (font (size 1.27 1.27)) (hide yes)))
  (pin "1")
  (pin "2"))
 (symbol
  (lib_id "1a_Murata_Capacitors:GCM155R71H104ME02D")
  (at 393.7 231.14 0)
  (unit 1)
  (exclude_from_sim no)
  (in_bom yes)
  (on_board yes)
  (dnp no)
  (fields_autoplaced yes)
  (property "Reference" "C22" (at 397.51 229.8699 0) (effects (font (size 1.27 1.27)) (justify left)))
  (property "Value" "0.1uF 50V" (at 397.51 232.4099 0) (effects (font (size 1.27 1.27)) (justify left)))
  (property "Footprint" "Capacitor_SMD:C_0402_1005Metric" (at 394.97 237.49 0) (effects (font (size 1.27 1.27)) (hide yes)))
  (property "Datasheet" "https://search.murata.co.jp/Ceramy/image/img/A01X/G101/ENG/GCM155R71H104ME02-01.pdf" (at 393.7 240.03 0) (effects (font (size 1.27 1.27)) (hide yes)))
  (property "Description" "CAP CER 0.1UF 50V X7R 0402" (at 393.7 246.634 0) (effects (font (size 1.27 1.27)) (hide yes)))
  (property "Manufacturer" "Murata Electronics" (at 393.7 242.316 0) (effects (font (size 1.27 1.27)) (hide yes)))
  (property "MPN" "GCM155R71H104ME02D" (at 393.446 244.348 0) (effects (font (size 1.27 1.27)) (hide yes)))
  (pin "1")
  (pin "2"))
 (symbol
  (lib_id "1a_Murata_Capacitors:GCM155R71H104ME02D")
  (at 471.17 297.18 0)
  (unit 1)
  (exclude_from_sim no)
  (in_bom yes)
  (on_board yes)
  (dnp no)
  (fields_autoplaced yes)
  (property "Reference" "C23" (at 474.98 295.9099 0) (effects (font (size 1.27 1.27)) (justify left)))
  (property "Value" "0.1uF 50V" (at 474.98 298.4499 0) (effects (font (size 1.27 1.27)) (justify left)))
  (property "Footprint" "Capacitor_SMD:C_0402_1005Metric" (at 472.44 303.53 0) (effects (font (size 1.27 1.27)) (hide yes)))
  (property "Datasheet" "https://search.murata.co.jp/Ceramy/image/img/A01X/G101/ENG/GCM155R71H104ME02-01.pdf" (at 471.17 306.07 0) (effects (font (size 1.27 1.27)) (hide yes)))
  (property "Description" "CAP CER 0.1UF 50V X7R 0402" (at 471.17 312.674 0) (effects (font (size 1.27 1.27)) (hide yes)))
  (property "Manufacturer" "Murata Electronics" (at 471.17 308.356 0) (effects (font (size 1.27 1.27)) (hide yes)))
  (property "MPN" "GCM155R71H104ME02D" (at 470.916 310.388 0) (effects (font (size 1.27 1.27)) (hide yes)))
  (pin "1")
  (pin "2"))
 (symbol
  (lib_id "1a_Misc:SN74AUP2G04DRYR")
  (at 411.48 255.27 0)
  (unit 1)
  (exclude_from_sim no)
  (in_bom yes)
  (on_board yes)
  (dnp no)
  (fields_autoplaced yes)
  (property "Reference" "U7" (at 413.6741 242.57 0) (effects (font (size 1.524 1.524)) (justify left)))
  (property "Value" "SN74AUP2G04DRYR" (at 413.6741 245.11 0) (effects (font (size 1.524 1.524)) (justify left)))
  (property "Footprint" "1a_Misc:QFN-6_1.4x1mm_P0.5mm TI DRY6" (at 411.226 281.178 0) (effects (font (size 1.27 1.27)
    (italic yes)) (hide yes)))
  (property "Datasheet" "https://www.ti.com/lit/ds/symlink/sn74aup3g04.pdf" (at 411.48 278.892 0) (effects (font (size 1.27 1.27)
    (italic yes)) (hide yes)))
  (property "Description" "IC INVERTER 3CH 3-INP 8X2SON" (at 411.734 289.052 0) (effects (font (size 1.27 1.27)) (hide yes)))
  (property "MPN" "SN74AUP3G04DQER" (at 411.48 286.258 0) (effects (font (size 1.27 1.27)) (hide yes)))
  (property "Manufacturer" "Texas Instruments" (at 411.48 283.718 0) (effects (font (size 1.27 1.27)) (hide yes)))
  (pin "6")
  (pin "5")
  (pin "4")
  (pin "3")
  (pin "1")
  (pin "2")))
